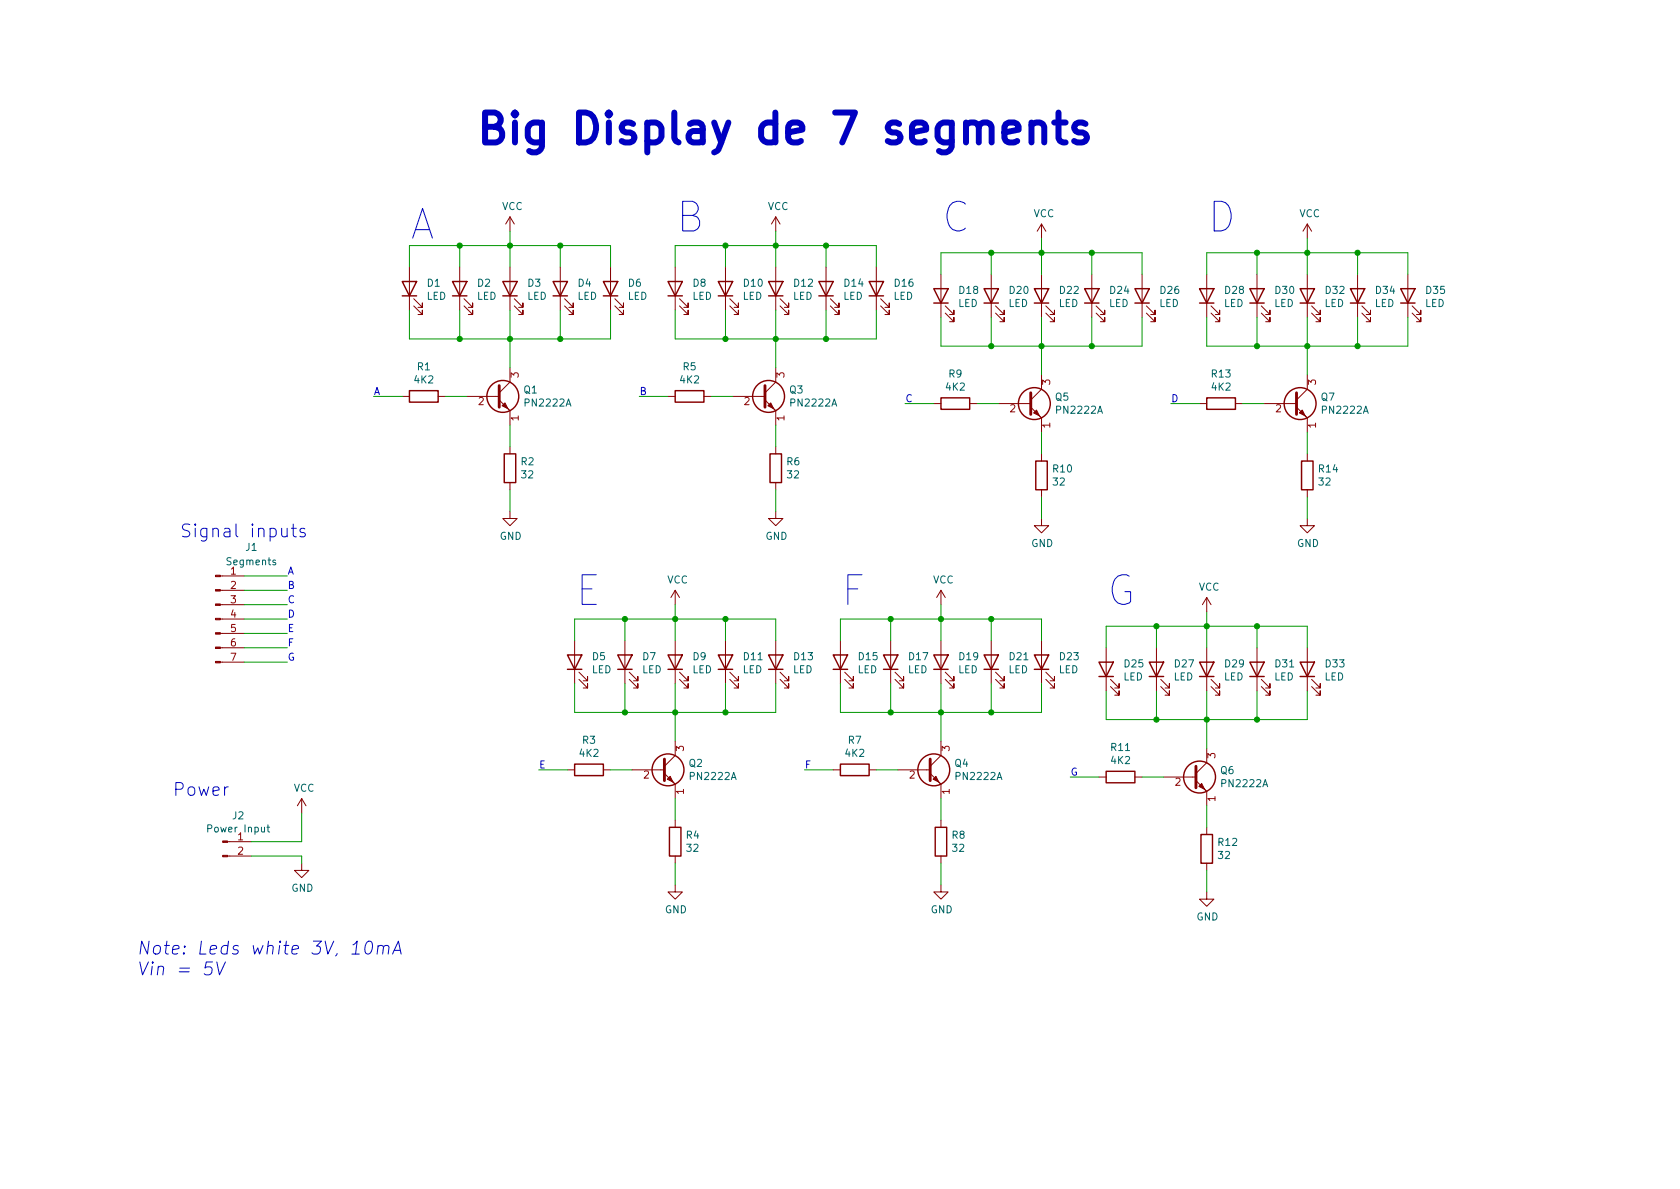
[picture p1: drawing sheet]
EESchema Schematic File Version 4
EELAYER 30 0
EELAYER END
$Descr A4 11693 8268
encoding utf-8
Sheet 1 1
Title "Display 7 segments huge"
Date "2020-03-05"
Rev "v1"
Comp "Alejandro Leyva"
Comment1 ""
Comment2 ""
Comment3 ""
Comment4 ""
$EndDescr
$Comp
L Transistor_BJT:PN2222A Q1
U 1 1
P 3450 2750
F 0 "Q1" H 3640 2796 50  0000 L CNN
F 1 "PN2222A" H 3640 2705 50  0000 L CNN
F 2 "Package_TO_SOT_THT:TO-92_Inline" H 3650 2675 50  0001 L CIN
F 3 "http://www.fairchildsemi.com/ds/PN/PN2222A.pdf" H 3450 2750 50  0001 L CNN
	1    3450 2750
	1    0    0    -1  
$EndComp
$Comp
L Device:R R1
U 1 1
P 2950 2750
F 0 "R1" V 2743 2750 50  0000 C CNN
F 1 "4K2" V 2834 2750 50  0000 C CNN
F 2 "" V 2880 2750 50  0001 C CNN
F 3 "~" H 2950 2750 50  0001 C CNN
	1    2950 2750
	0    1    1    0   
$EndComp
$Comp
L Device:R R2
U 1 1
P 3550 3250
F 0 "R2" H 3480 3204 50  0000 R CNN
F 1 "32" H 3480 3295 50  0000 R CNN
F 2 "" V 3480 3250 50  0001 C CNN
F 3 "~" H 3550 3250 50  0001 C CNN
	1    3550 3250
	-1   0    0    1   
$EndComp
Wire Wire Line
	3100 2750 3250 2750
Wire Wire Line
	3550 2950 3550 3100
$Comp
L Device:LED D1
U 1 1
P 2850 2000
F 0 "D1" V 2889 1883 50  0000 R CNN
F 1 "LED" V 2798 1883 50  0000 R CNN
F 2 "" H 2850 2000 50  0001 C CNN
F 3 "~" H 2850 2000 50  0001 C CNN
	1    2850 2000
	0    -1   -1   0   
$EndComp
$Comp
L Device:LED D2
U 1 1
P 3200 2000
F 0 "D2" V 3239 1883 50  0000 R CNN
F 1 "LED" V 3148 1883 50  0000 R CNN
F 2 "" H 3200 2000 50  0001 C CNN
F 3 "~" H 3200 2000 50  0001 C CNN
	1    3200 2000
	0    -1   -1   0   
$EndComp
$Comp
L Device:LED D3
U 1 1
P 3550 2000
F 0 "D3" V 3589 1883 50  0000 R CNN
F 1 "LED" V 3498 1883 50  0000 R CNN
F 2 "" H 3550 2000 50  0001 C CNN
F 3 "~" H 3550 2000 50  0001 C CNN
	1    3550 2000
	0    -1   -1   0   
$EndComp
$Comp
L Device:LED D4
U 1 1
P 3900 2000
F 0 "D4" V 3939 1883 50  0000 R CNN
F 1 "LED" V 3848 1883 50  0000 R CNN
F 2 "" H 3900 2000 50  0001 C CNN
F 3 "~" H 3900 2000 50  0001 C CNN
	1    3900 2000
	0    -1   -1   0   
$EndComp
$Comp
L Device:LED D6
U 1 1
P 4250 2000
F 0 "D6" V 4289 1883 50  0000 R CNN
F 1 "LED" V 4198 1883 50  0000 R CNN
F 2 "" H 4250 2000 50  0001 C CNN
F 3 "~" H 4250 2000 50  0001 C CNN
	1    4250 2000
	0    -1   -1   0   
$EndComp
Wire Wire Line
	2850 2150 2850 2350
Wire Wire Line
	2850 2350 3200 2350
Wire Wire Line
	4250 2350 4250 2150
Wire Wire Line
	3900 2150 3900 2350
Connection ~ 3900 2350
Wire Wire Line
	3900 2350 4250 2350
Wire Wire Line
	3550 2150 3550 2350
Connection ~ 3550 2350
Wire Wire Line
	3550 2350 3900 2350
Wire Wire Line
	3200 2150 3200 2350
Connection ~ 3200 2350
Wire Wire Line
	3200 2350 3550 2350
Wire Wire Line
	3550 2550 3550 2350
$Comp
L power:GND #PWR04
U 1 1
P 3550 3550
F 0 "#PWR04" H 3550 3300 50  0001 C CNN
F 1 "GND" H 3555 3377 50  0000 C CNN
F 2 "" H 3550 3550 50  0001 C CNN
F 3 "" H 3550 3550 50  0001 C CNN
	1    3550 3550
	1    0    0    -1  
$EndComp
$Comp
L Connector:Conn_01x07_Male J1
U 1 1
P 1500 4300
F 0 "J1" H 1750 4800 50  0000 C CNN
F 1 "Segments" H 1750 4700 50  0000 C CNN
F 2 "" H 1500 4300 50  0001 C CNN
F 3 "~" H 1500 4300 50  0001 C CNN
	1    1500 4300
	1    0    0    -1  
$EndComp
Wire Wire Line
	1700 4600 2000 4600
Wire Wire Line
	1700 4500 2000 4500
Wire Wire Line
	1700 4400 2000 4400
Wire Wire Line
	1700 4300 2000 4300
Wire Wire Line
	1700 4200 2000 4200
Wire Wire Line
	1700 4100 2000 4100
Wire Wire Line
	1700 4000 2000 4000
Text Notes 2000 4000 0    50   ~ 0
A
Text Notes 2000 4100 0    50   ~ 0
B
Text Notes 2000 4200 0    50   ~ 0
C
Text Notes 2000 4300 0    50   ~ 0
D
Text Notes 2000 4400 0    50   ~ 0
E
Text Notes 2000 4500 0    50   ~ 0
F
Text Notes 2000 4600 0    50   ~ 0
G
$Comp
L power:VCC #PWR03
U 1 1
P 3550 1600
F 0 "#PWR03" H 3550 1450 50  0001 C CNN
F 1 "VCC" H 3567 1773 50  0000 C CNN
F 2 "" H 3550 1600 50  0001 C CNN
F 3 "" H 3550 1600 50  0001 C CNN
	1    3550 1600
	1    0    0    -1  
$EndComp
Wire Wire Line
	2850 1850 2850 1700
Wire Wire Line
	2850 1700 3200 1700
Wire Wire Line
	4250 1700 4250 1850
Wire Wire Line
	3200 1850 3200 1700
Connection ~ 3200 1700
Wire Wire Line
	3200 1700 3550 1700
Wire Wire Line
	3550 1850 3550 1700
Connection ~ 3550 1700
Wire Wire Line
	3550 1700 3900 1700
Wire Wire Line
	3900 1850 3900 1700
Connection ~ 3900 1700
Wire Wire Line
	3900 1700 4250 1700
Wire Wire Line
	3550 1600 3550 1700
Wire Wire Line
	2600 2750 2800 2750
Text Notes 2600 2750 0    50   ~ 0
A
Text Notes 3300 1050 0    208  ~ 42
Display de 7 segments huge
Wire Wire Line
	3550 3550 3550 3400
$Comp
L Transistor_BJT:PN2222A Q3
U 1 1
P 5300 2750
F 0 "Q3" H 5490 2796 50  0000 L CNN
F 1 "PN2222A" H 5490 2705 50  0000 L CNN
F 2 "Package_TO_SOT_THT:TO-92_Inline" H 5500 2675 50  0001 L CIN
F 3 "http://www.fairchildsemi.com/ds/PN/PN2222A.pdf" H 5300 2750 50  0001 L CNN
	1    5300 2750
	1    0    0    -1  
$EndComp
$Comp
L Device:R R5
U 1 1
P 4800 2750
F 0 "R5" V 4593 2750 50  0000 C CNN
F 1 "4K2" V 4684 2750 50  0000 C CNN
F 2 "" V 4730 2750 50  0001 C CNN
F 3 "~" H 4800 2750 50  0001 C CNN
	1    4800 2750
	0    1    1    0   
$EndComp
$Comp
L Device:R R6
U 1 1
P 5400 3250
F 0 "R6" H 5330 3204 50  0000 R CNN
F 1 "32" H 5330 3295 50  0000 R CNN
F 2 "" V 5330 3250 50  0001 C CNN
F 3 "~" H 5400 3250 50  0001 C CNN
	1    5400 3250
	-1   0    0    1   
$EndComp
Wire Wire Line
	4950 2750 5100 2750
Wire Wire Line
	5400 2950 5400 3100
$Comp
L Device:LED D8
U 1 1
P 4700 2000
F 0 "D8" V 4739 1883 50  0000 R CNN
F 1 "LED" V 4648 1883 50  0000 R CNN
F 2 "" H 4700 2000 50  0001 C CNN
F 3 "~" H 4700 2000 50  0001 C CNN
	1    4700 2000
	0    -1   -1   0   
$EndComp
$Comp
L Device:LED D10
U 1 1
P 5050 2000
F 0 "D10" V 5089 1883 50  0000 R CNN
F 1 "LED" V 4998 1883 50  0000 R CNN
F 2 "" H 5050 2000 50  0001 C CNN
F 3 "~" H 5050 2000 50  0001 C CNN
	1    5050 2000
	0    -1   -1   0   
$EndComp
$Comp
L Device:LED D12
U 1 1
P 5400 2000
F 0 "D12" V 5439 1883 50  0000 R CNN
F 1 "LED" V 5348 1883 50  0000 R CNN
F 2 "" H 5400 2000 50  0001 C CNN
F 3 "~" H 5400 2000 50  0001 C CNN
	1    5400 2000
	0    -1   -1   0   
$EndComp
$Comp
L Device:LED D14
U 1 1
P 5750 2000
F 0 "D14" V 5789 1883 50  0000 R CNN
F 1 "LED" V 5698 1883 50  0000 R CNN
F 2 "" H 5750 2000 50  0001 C CNN
F 3 "~" H 5750 2000 50  0001 C CNN
	1    5750 2000
	0    -1   -1   0   
$EndComp
$Comp
L Device:LED D16
U 1 1
P 6100 2000
F 0 "D16" V 6139 1883 50  0000 R CNN
F 1 "LED" V 6048 1883 50  0000 R CNN
F 2 "" H 6100 2000 50  0001 C CNN
F 3 "~" H 6100 2000 50  0001 C CNN
	1    6100 2000
	0    -1   -1   0   
$EndComp
Wire Wire Line
	4700 2150 4700 2350
Wire Wire Line
	4700 2350 5050 2350
Wire Wire Line
	6100 2350 6100 2150
Wire Wire Line
	5750 2150 5750 2350
Connection ~ 5750 2350
Wire Wire Line
	5750 2350 6100 2350
Wire Wire Line
	5400 2150 5400 2350
Connection ~ 5400 2350
Wire Wire Line
	5400 2350 5750 2350
Wire Wire Line
	5050 2150 5050 2350
Connection ~ 5050 2350
Wire Wire Line
	5050 2350 5400 2350
Wire Wire Line
	5400 2550 5400 2350
$Comp
L power:GND #PWR08
U 1 1
P 5400 3550
F 0 "#PWR08" H 5400 3300 50  0001 C CNN
F 1 "GND" H 5405 3377 50  0000 C CNN
F 2 "" H 5400 3550 50  0001 C CNN
F 3 "" H 5400 3550 50  0001 C CNN
	1    5400 3550
	1    0    0    -1  
$EndComp
$Comp
L power:VCC #PWR07
U 1 1
P 5400 1600
F 0 "#PWR07" H 5400 1450 50  0001 C CNN
F 1 "VCC" H 5417 1773 50  0000 C CNN
F 2 "" H 5400 1600 50  0001 C CNN
F 3 "" H 5400 1600 50  0001 C CNN
	1    5400 1600
	1    0    0    -1  
$EndComp
Wire Wire Line
	4700 1850 4700 1700
Wire Wire Line
	4700 1700 5050 1700
Wire Wire Line
	6100 1700 6100 1850
Wire Wire Line
	5050 1850 5050 1700
Connection ~ 5050 1700
Wire Wire Line
	5050 1700 5400 1700
Wire Wire Line
	5400 1850 5400 1700
Connection ~ 5400 1700
Wire Wire Line
	5400 1700 5750 1700
Wire Wire Line
	5750 1850 5750 1700
Connection ~ 5750 1700
Wire Wire Line
	5750 1700 6100 1700
Wire Wire Line
	5400 1600 5400 1700
Wire Wire Line
	4450 2750 4650 2750
Text Notes 4450 2750 0    50   ~ 0
B
Wire Wire Line
	5400 3550 5400 3400
$Comp
L Transistor_BJT:PN2222A Q5
U 1 1
P 7150 2800
F 0 "Q5" H 7340 2846 50  0000 L CNN
F 1 "PN2222A" H 7340 2755 50  0000 L CNN
F 2 "Package_TO_SOT_THT:TO-92_Inline" H 7350 2725 50  0001 L CIN
F 3 "http://www.fairchildsemi.com/ds/PN/PN2222A.pdf" H 7150 2800 50  0001 L CNN
	1    7150 2800
	1    0    0    -1  
$EndComp
$Comp
L Device:R R9
U 1 1
P 6650 2800
F 0 "R9" V 6443 2800 50  0000 C CNN
F 1 "4K2" V 6534 2800 50  0000 C CNN
F 2 "" V 6580 2800 50  0001 C CNN
F 3 "~" H 6650 2800 50  0001 C CNN
	1    6650 2800
	0    1    1    0   
$EndComp
$Comp
L Device:R R10
U 1 1
P 7250 3300
F 0 "R10" H 7180 3254 50  0000 R CNN
F 1 "32" H 7180 3345 50  0000 R CNN
F 2 "" V 7180 3300 50  0001 C CNN
F 3 "~" H 7250 3300 50  0001 C CNN
	1    7250 3300
	-1   0    0    1   
$EndComp
Wire Wire Line
	6800 2800 6950 2800
Wire Wire Line
	7250 3000 7250 3150
$Comp
L Device:LED D18
U 1 1
P 6550 2050
F 0 "D18" V 6589 1933 50  0000 R CNN
F 1 "LED" V 6498 1933 50  0000 R CNN
F 2 "" H 6550 2050 50  0001 C CNN
F 3 "~" H 6550 2050 50  0001 C CNN
	1    6550 2050
	0    -1   -1   0   
$EndComp
$Comp
L Device:LED D20
U 1 1
P 6900 2050
F 0 "D20" V 6939 1933 50  0000 R CNN
F 1 "LED" V 6848 1933 50  0000 R CNN
F 2 "" H 6900 2050 50  0001 C CNN
F 3 "~" H 6900 2050 50  0001 C CNN
	1    6900 2050
	0    -1   -1   0   
$EndComp
$Comp
L Device:LED D22
U 1 1
P 7250 2050
F 0 "D22" V 7289 1933 50  0000 R CNN
F 1 "LED" V 7198 1933 50  0000 R CNN
F 2 "" H 7250 2050 50  0001 C CNN
F 3 "~" H 7250 2050 50  0001 C CNN
	1    7250 2050
	0    -1   -1   0   
$EndComp
$Comp
L Device:LED D24
U 1 1
P 7600 2050
F 0 "D24" V 7639 1933 50  0000 R CNN
F 1 "LED" V 7548 1933 50  0000 R CNN
F 2 "" H 7600 2050 50  0001 C CNN
F 3 "~" H 7600 2050 50  0001 C CNN
	1    7600 2050
	0    -1   -1   0   
$EndComp
$Comp
L Device:LED D26
U 1 1
P 7950 2050
F 0 "D26" V 7989 1933 50  0000 R CNN
F 1 "LED" V 7898 1933 50  0000 R CNN
F 2 "" H 7950 2050 50  0001 C CNN
F 3 "~" H 7950 2050 50  0001 C CNN
	1    7950 2050
	0    -1   -1   0   
$EndComp
Wire Wire Line
	6550 2200 6550 2400
Wire Wire Line
	6550 2400 6900 2400
Wire Wire Line
	7950 2400 7950 2200
Wire Wire Line
	7600 2200 7600 2400
Connection ~ 7600 2400
Wire Wire Line
	7600 2400 7950 2400
Wire Wire Line
	7250 2200 7250 2400
Connection ~ 7250 2400
Wire Wire Line
	7250 2400 7600 2400
Wire Wire Line
	6900 2200 6900 2400
Connection ~ 6900 2400
Wire Wire Line
	6900 2400 7250 2400
Wire Wire Line
	7250 2600 7250 2400
$Comp
L power:GND #PWR012
U 1 1
P 7250 3600
F 0 "#PWR012" H 7250 3350 50  0001 C CNN
F 1 "GND" H 7255 3427 50  0000 C CNN
F 2 "" H 7250 3600 50  0001 C CNN
F 3 "" H 7250 3600 50  0001 C CNN
	1    7250 3600
	1    0    0    -1  
$EndComp
$Comp
L power:VCC #PWR011
U 1 1
P 7250 1650
F 0 "#PWR011" H 7250 1500 50  0001 C CNN
F 1 "VCC" H 7267 1823 50  0000 C CNN
F 2 "" H 7250 1650 50  0001 C CNN
F 3 "" H 7250 1650 50  0001 C CNN
	1    7250 1650
	1    0    0    -1  
$EndComp
Wire Wire Line
	6550 1900 6550 1750
Wire Wire Line
	6550 1750 6900 1750
Wire Wire Line
	7950 1750 7950 1900
Wire Wire Line
	6900 1900 6900 1750
Connection ~ 6900 1750
Wire Wire Line
	6900 1750 7250 1750
Wire Wire Line
	7250 1900 7250 1750
Connection ~ 7250 1750
Wire Wire Line
	7250 1750 7600 1750
Wire Wire Line
	7600 1900 7600 1750
Connection ~ 7600 1750
Wire Wire Line
	7600 1750 7950 1750
Wire Wire Line
	7250 1650 7250 1750
Wire Wire Line
	6300 2800 6500 2800
Text Notes 6300 2800 0    50   ~ 0
C
Wire Wire Line
	7250 3600 7250 3450
$Comp
L Transistor_BJT:PN2222A Q7
U 1 1
P 9000 2800
F 0 "Q7" H 9190 2846 50  0000 L CNN
F 1 "PN2222A" H 9190 2755 50  0000 L CNN
F 2 "Package_TO_SOT_THT:TO-92_Inline" H 9200 2725 50  0001 L CIN
F 3 "http://www.fairchildsemi.com/ds/PN/PN2222A.pdf" H 9000 2800 50  0001 L CNN
	1    9000 2800
	1    0    0    -1  
$EndComp
$Comp
L Device:R R13
U 1 1
P 8500 2800
F 0 "R13" V 8293 2800 50  0000 C CNN
F 1 "4K2" V 8384 2800 50  0000 C CNN
F 2 "" V 8430 2800 50  0001 C CNN
F 3 "~" H 8500 2800 50  0001 C CNN
	1    8500 2800
	0    1    1    0   
$EndComp
$Comp
L Device:R R14
U 1 1
P 9100 3300
F 0 "R14" H 9030 3254 50  0000 R CNN
F 1 "32" H 9030 3345 50  0000 R CNN
F 2 "" V 9030 3300 50  0001 C CNN
F 3 "~" H 9100 3300 50  0001 C CNN
	1    9100 3300
	-1   0    0    1   
$EndComp
Wire Wire Line
	8650 2800 8800 2800
Wire Wire Line
	9100 3000 9100 3150
$Comp
L Device:LED D28
U 1 1
P 8400 2050
F 0 "D28" V 8439 1933 50  0000 R CNN
F 1 "LED" V 8348 1933 50  0000 R CNN
F 2 "" H 8400 2050 50  0001 C CNN
F 3 "~" H 8400 2050 50  0001 C CNN
	1    8400 2050
	0    -1   -1   0   
$EndComp
$Comp
L Device:LED D30
U 1 1
P 8750 2050
F 0 "D30" V 8789 1933 50  0000 R CNN
F 1 "LED" V 8698 1933 50  0000 R CNN
F 2 "" H 8750 2050 50  0001 C CNN
F 3 "~" H 8750 2050 50  0001 C CNN
	1    8750 2050
	0    -1   -1   0   
$EndComp
$Comp
L Device:LED D32
U 1 1
P 9100 2050
F 0 "D32" V 9139 1933 50  0000 R CNN
F 1 "LED" V 9048 1933 50  0000 R CNN
F 2 "" H 9100 2050 50  0001 C CNN
F 3 "~" H 9100 2050 50  0001 C CNN
	1    9100 2050
	0    -1   -1   0   
$EndComp
$Comp
L Device:LED D34
U 1 1
P 9450 2050
F 0 "D34" V 9489 1933 50  0000 R CNN
F 1 "LED" V 9398 1933 50  0000 R CNN
F 2 "" H 9450 2050 50  0001 C CNN
F 3 "~" H 9450 2050 50  0001 C CNN
	1    9450 2050
	0    -1   -1   0   
$EndComp
$Comp
L Device:LED D35
U 1 1
P 9800 2050
F 0 "D35" V 9839 1933 50  0000 R CNN
F 1 "LED" V 9748 1933 50  0000 R CNN
F 2 "" H 9800 2050 50  0001 C CNN
F 3 "~" H 9800 2050 50  0001 C CNN
	1    9800 2050
	0    -1   -1   0   
$EndComp
Wire Wire Line
	8400 2200 8400 2400
Wire Wire Line
	8400 2400 8750 2400
Wire Wire Line
	9800 2400 9800 2200
Wire Wire Line
	9450 2200 9450 2400
Connection ~ 9450 2400
Wire Wire Line
	9450 2400 9800 2400
Wire Wire Line
	9100 2200 9100 2400
Connection ~ 9100 2400
Wire Wire Line
	9100 2400 9450 2400
Wire Wire Line
	8750 2200 8750 2400
Connection ~ 8750 2400
Wire Wire Line
	8750 2400 9100 2400
Wire Wire Line
	9100 2600 9100 2400
$Comp
L power:GND #PWR016
U 1 1
P 9100 3600
F 0 "#PWR016" H 9100 3350 50  0001 C CNN
F 1 "GND" H 9105 3427 50  0000 C CNN
F 2 "" H 9100 3600 50  0001 C CNN
F 3 "" H 9100 3600 50  0001 C CNN
	1    9100 3600
	1    0    0    -1  
$EndComp
$Comp
L power:VCC #PWR015
U 1 1
P 9100 1650
F 0 "#PWR015" H 9100 1500 50  0001 C CNN
F 1 "VCC" H 9117 1823 50  0000 C CNN
F 2 "" H 9100 1650 50  0001 C CNN
F 3 "" H 9100 1650 50  0001 C CNN
	1    9100 1650
	1    0    0    -1  
$EndComp
Wire Wire Line
	8400 1900 8400 1750
Wire Wire Line
	8400 1750 8750 1750
Wire Wire Line
	9800 1750 9800 1900
Wire Wire Line
	8750 1900 8750 1750
Connection ~ 8750 1750
Wire Wire Line
	8750 1750 9100 1750
Wire Wire Line
	9100 1900 9100 1750
Connection ~ 9100 1750
Wire Wire Line
	9100 1750 9450 1750
Wire Wire Line
	9450 1900 9450 1750
Connection ~ 9450 1750
Wire Wire Line
	9450 1750 9800 1750
Wire Wire Line
	9100 1650 9100 1750
Wire Wire Line
	8150 2800 8350 2800
Text Notes 8150 2800 0    50   ~ 0
D
Wire Wire Line
	9100 3600 9100 3450
$Comp
L Transistor_BJT:PN2222A Q2
U 1 1
P 4600 5350
F 0 "Q2" H 4790 5396 50  0000 L CNN
F 1 "PN2222A" H 4790 5305 50  0000 L CNN
F 2 "Package_TO_SOT_THT:TO-92_Inline" H 4800 5275 50  0001 L CIN
F 3 "http://www.fairchildsemi.com/ds/PN/PN2222A.pdf" H 4600 5350 50  0001 L CNN
	1    4600 5350
	1    0    0    -1  
$EndComp
$Comp
L Device:R R3
U 1 1
P 4100 5350
F 0 "R3" V 3893 5350 50  0000 C CNN
F 1 "4K2" V 3984 5350 50  0000 C CNN
F 2 "" V 4030 5350 50  0001 C CNN
F 3 "~" H 4100 5350 50  0001 C CNN
	1    4100 5350
	0    1    1    0   
$EndComp
$Comp
L Device:R R4
U 1 1
P 4700 5850
F 0 "R4" H 4630 5804 50  0000 R CNN
F 1 "32" H 4630 5895 50  0000 R CNN
F 2 "" V 4630 5850 50  0001 C CNN
F 3 "~" H 4700 5850 50  0001 C CNN
	1    4700 5850
	-1   0    0    1   
$EndComp
Wire Wire Line
	4250 5350 4400 5350
Wire Wire Line
	4700 5550 4700 5700
$Comp
L Device:LED D5
U 1 1
P 4000 4600
F 0 "D5" V 4039 4483 50  0000 R CNN
F 1 "LED" V 3948 4483 50  0000 R CNN
F 2 "" H 4000 4600 50  0001 C CNN
F 3 "~" H 4000 4600 50  0001 C CNN
	1    4000 4600
	0    -1   -1   0   
$EndComp
$Comp
L Device:LED D7
U 1 1
P 4350 4600
F 0 "D7" V 4389 4483 50  0000 R CNN
F 1 "LED" V 4298 4483 50  0000 R CNN
F 2 "" H 4350 4600 50  0001 C CNN
F 3 "~" H 4350 4600 50  0001 C CNN
	1    4350 4600
	0    -1   -1   0   
$EndComp
$Comp
L Device:LED D9
U 1 1
P 4700 4600
F 0 "D9" V 4739 4483 50  0000 R CNN
F 1 "LED" V 4648 4483 50  0000 R CNN
F 2 "" H 4700 4600 50  0001 C CNN
F 3 "~" H 4700 4600 50  0001 C CNN
	1    4700 4600
	0    -1   -1   0   
$EndComp
$Comp
L Device:LED D11
U 1 1
P 5050 4600
F 0 "D11" V 5089 4483 50  0000 R CNN
F 1 "LED" V 4998 4483 50  0000 R CNN
F 2 "" H 5050 4600 50  0001 C CNN
F 3 "~" H 5050 4600 50  0001 C CNN
	1    5050 4600
	0    -1   -1   0   
$EndComp
$Comp
L Device:LED D13
U 1 1
P 5400 4600
F 0 "D13" V 5439 4483 50  0000 R CNN
F 1 "LED" V 5348 4483 50  0000 R CNN
F 2 "" H 5400 4600 50  0001 C CNN
F 3 "~" H 5400 4600 50  0001 C CNN
	1    5400 4600
	0    -1   -1   0   
$EndComp
Wire Wire Line
	4000 4750 4000 4950
Wire Wire Line
	4000 4950 4350 4950
Wire Wire Line
	5400 4950 5400 4750
Wire Wire Line
	5050 4750 5050 4950
Connection ~ 5050 4950
Wire Wire Line
	5050 4950 5400 4950
Wire Wire Line
	4700 4750 4700 4950
Connection ~ 4700 4950
Wire Wire Line
	4700 4950 5050 4950
Wire Wire Line
	4350 4750 4350 4950
Connection ~ 4350 4950
Wire Wire Line
	4350 4950 4700 4950
Wire Wire Line
	4700 5150 4700 4950
$Comp
L power:GND #PWR06
U 1 1
P 4700 6150
F 0 "#PWR06" H 4700 5900 50  0001 C CNN
F 1 "GND" H 4705 5977 50  0000 C CNN
F 2 "" H 4700 6150 50  0001 C CNN
F 3 "" H 4700 6150 50  0001 C CNN
	1    4700 6150
	1    0    0    -1  
$EndComp
$Comp
L power:VCC #PWR05
U 1 1
P 4700 4200
F 0 "#PWR05" H 4700 4050 50  0001 C CNN
F 1 "VCC" H 4717 4373 50  0000 C CNN
F 2 "" H 4700 4200 50  0001 C CNN
F 3 "" H 4700 4200 50  0001 C CNN
	1    4700 4200
	1    0    0    -1  
$EndComp
Wire Wire Line
	4000 4450 4000 4300
Wire Wire Line
	4000 4300 4350 4300
Wire Wire Line
	5400 4300 5400 4450
Wire Wire Line
	4350 4450 4350 4300
Connection ~ 4350 4300
Wire Wire Line
	4350 4300 4700 4300
Wire Wire Line
	4700 4450 4700 4300
Connection ~ 4700 4300
Wire Wire Line
	4700 4300 5050 4300
Wire Wire Line
	5050 4450 5050 4300
Connection ~ 5050 4300
Wire Wire Line
	5050 4300 5400 4300
Wire Wire Line
	4700 4200 4700 4300
Wire Wire Line
	3750 5350 3950 5350
Text Notes 3750 5350 0    50   ~ 0
E
Wire Wire Line
	4700 6150 4700 6000
$Comp
L Transistor_BJT:PN2222A Q4
U 1 1
P 6450 5350
F 0 "Q4" H 6640 5396 50  0000 L CNN
F 1 "PN2222A" H 6640 5305 50  0000 L CNN
F 2 "Package_TO_SOT_THT:TO-92_Inline" H 6650 5275 50  0001 L CIN
F 3 "http://www.fairchildsemi.com/ds/PN/PN2222A.pdf" H 6450 5350 50  0001 L CNN
	1    6450 5350
	1    0    0    -1  
$EndComp
$Comp
L Device:R R7
U 1 1
P 5950 5350
F 0 "R7" V 5743 5350 50  0000 C CNN
F 1 "4K2" V 5834 5350 50  0000 C CNN
F 2 "" V 5880 5350 50  0001 C CNN
F 3 "~" H 5950 5350 50  0001 C CNN
	1    5950 5350
	0    1    1    0   
$EndComp
$Comp
L Device:R R8
U 1 1
P 6550 5850
F 0 "R8" H 6480 5804 50  0000 R CNN
F 1 "32" H 6480 5895 50  0000 R CNN
F 2 "" V 6480 5850 50  0001 C CNN
F 3 "~" H 6550 5850 50  0001 C CNN
	1    6550 5850
	-1   0    0    1   
$EndComp
Wire Wire Line
	6100 5350 6250 5350
Wire Wire Line
	6550 5550 6550 5700
$Comp
L Device:LED D15
U 1 1
P 5850 4600
F 0 "D15" V 5889 4483 50  0000 R CNN
F 1 "LED" V 5798 4483 50  0000 R CNN
F 2 "" H 5850 4600 50  0001 C CNN
F 3 "~" H 5850 4600 50  0001 C CNN
	1    5850 4600
	0    -1   -1   0   
$EndComp
$Comp
L Device:LED D17
U 1 1
P 6200 4600
F 0 "D17" V 6239 4483 50  0000 R CNN
F 1 "LED" V 6148 4483 50  0000 R CNN
F 2 "" H 6200 4600 50  0001 C CNN
F 3 "~" H 6200 4600 50  0001 C CNN
	1    6200 4600
	0    -1   -1   0   
$EndComp
$Comp
L Device:LED D19
U 1 1
P 6550 4600
F 0 "D19" V 6589 4483 50  0000 R CNN
F 1 "LED" V 6498 4483 50  0000 R CNN
F 2 "" H 6550 4600 50  0001 C CNN
F 3 "~" H 6550 4600 50  0001 C CNN
	1    6550 4600
	0    -1   -1   0   
$EndComp
$Comp
L Device:LED D21
U 1 1
P 6900 4600
F 0 "D21" V 6939 4483 50  0000 R CNN
F 1 "LED" V 6848 4483 50  0000 R CNN
F 2 "" H 6900 4600 50  0001 C CNN
F 3 "~" H 6900 4600 50  0001 C CNN
	1    6900 4600
	0    -1   -1   0   
$EndComp
$Comp
L Device:LED D23
U 1 1
P 7250 4600
F 0 "D23" V 7289 4483 50  0000 R CNN
F 1 "LED" V 7198 4483 50  0000 R CNN
F 2 "" H 7250 4600 50  0001 C CNN
F 3 "~" H 7250 4600 50  0001 C CNN
	1    7250 4600
	0    -1   -1   0   
$EndComp
Wire Wire Line
	5850 4750 5850 4950
Wire Wire Line
	5850 4950 6200 4950
Wire Wire Line
	7250 4950 7250 4750
Wire Wire Line
	6900 4750 6900 4950
Connection ~ 6900 4950
Wire Wire Line
	6900 4950 7250 4950
Wire Wire Line
	6550 4750 6550 4950
Connection ~ 6550 4950
Wire Wire Line
	6550 4950 6900 4950
Wire Wire Line
	6200 4750 6200 4950
Connection ~ 6200 4950
Wire Wire Line
	6200 4950 6550 4950
Wire Wire Line
	6550 5150 6550 4950
$Comp
L power:GND #PWR010
U 1 1
P 6550 6150
F 0 "#PWR010" H 6550 5900 50  0001 C CNN
F 1 "GND" H 6555 5977 50  0000 C CNN
F 2 "" H 6550 6150 50  0001 C CNN
F 3 "" H 6550 6150 50  0001 C CNN
	1    6550 6150
	1    0    0    -1  
$EndComp
$Comp
L power:VCC #PWR09
U 1 1
P 6550 4200
F 0 "#PWR09" H 6550 4050 50  0001 C CNN
F 1 "VCC" H 6567 4373 50  0000 C CNN
F 2 "" H 6550 4200 50  0001 C CNN
F 3 "" H 6550 4200 50  0001 C CNN
	1    6550 4200
	1    0    0    -1  
$EndComp
Wire Wire Line
	5850 4450 5850 4300
Wire Wire Line
	5850 4300 6200 4300
Wire Wire Line
	7250 4300 7250 4450
Wire Wire Line
	6200 4450 6200 4300
Connection ~ 6200 4300
Wire Wire Line
	6200 4300 6550 4300
Wire Wire Line
	6550 4450 6550 4300
Connection ~ 6550 4300
Wire Wire Line
	6550 4300 6900 4300
Wire Wire Line
	6900 4450 6900 4300
Connection ~ 6900 4300
Wire Wire Line
	6900 4300 7250 4300
Wire Wire Line
	6550 4200 6550 4300
Wire Wire Line
	5600 5350 5800 5350
Text Notes 5600 5350 0    50   ~ 0
F
Wire Wire Line
	6550 6150 6550 6000
$Comp
L Transistor_BJT:PN2222A Q6
U 1 1
P 8300 5400
F 0 "Q6" H 8490 5446 50  0000 L CNN
F 1 "PN2222A" H 8490 5355 50  0000 L CNN
F 2 "Package_TO_SOT_THT:TO-92_Inline" H 8500 5325 50  0001 L CIN
F 3 "http://www.fairchildsemi.com/ds/PN/PN2222A.pdf" H 8300 5400 50  0001 L CNN
	1    8300 5400
	1    0    0    -1  
$EndComp
$Comp
L Device:R R11
U 1 1
P 7800 5400
F 0 "R11" V 7593 5400 50  0000 C CNN
F 1 "4K2" V 7684 5400 50  0000 C CNN
F 2 "" V 7730 5400 50  0001 C CNN
F 3 "~" H 7800 5400 50  0001 C CNN
	1    7800 5400
	0    1    1    0   
$EndComp
$Comp
L Device:R R12
U 1 1
P 8400 5900
F 0 "R12" H 8330 5854 50  0000 R CNN
F 1 "32" H 8330 5945 50  0000 R CNN
F 2 "" V 8330 5900 50  0001 C CNN
F 3 "~" H 8400 5900 50  0001 C CNN
	1    8400 5900
	-1   0    0    1   
$EndComp
Wire Wire Line
	7950 5400 8100 5400
Wire Wire Line
	8400 5600 8400 5750
$Comp
L Device:LED D25
U 1 1
P 7700 4650
F 0 "D25" V 7739 4533 50  0000 R CNN
F 1 "LED" V 7648 4533 50  0000 R CNN
F 2 "" H 7700 4650 50  0001 C CNN
F 3 "~" H 7700 4650 50  0001 C CNN
	1    7700 4650
	0    -1   -1   0   
$EndComp
$Comp
L Device:LED D27
U 1 1
P 8050 4650
F 0 "D27" V 8089 4533 50  0000 R CNN
F 1 "LED" V 7998 4533 50  0000 R CNN
F 2 "" H 8050 4650 50  0001 C CNN
F 3 "~" H 8050 4650 50  0001 C CNN
	1    8050 4650
	0    -1   -1   0   
$EndComp
$Comp
L Device:LED D29
U 1 1
P 8400 4650
F 0 "D29" V 8439 4533 50  0000 R CNN
F 1 "LED" V 8348 4533 50  0000 R CNN
F 2 "" H 8400 4650 50  0001 C CNN
F 3 "~" H 8400 4650 50  0001 C CNN
	1    8400 4650
	0    -1   -1   0   
$EndComp
$Comp
L Device:LED D31
U 1 1
P 8750 4650
F 0 "D31" V 8789 4533 50  0000 R CNN
F 1 "LED" V 8698 4533 50  0000 R CNN
F 2 "" H 8750 4650 50  0001 C CNN
F 3 "~" H 8750 4650 50  0001 C CNN
	1    8750 4650
	0    -1   -1   0   
$EndComp
$Comp
L Device:LED D33
U 1 1
P 9100 4650
F 0 "D33" V 9139 4533 50  0000 R CNN
F 1 "LED" V 9048 4533 50  0000 R CNN
F 2 "" H 9100 4650 50  0001 C CNN
F 3 "~" H 9100 4650 50  0001 C CNN
	1    9100 4650
	0    -1   -1   0   
$EndComp
Wire Wire Line
	7700 4800 7700 5000
Wire Wire Line
	7700 5000 8050 5000
Wire Wire Line
	9100 5000 9100 4800
Wire Wire Line
	8750 4800 8750 5000
Connection ~ 8750 5000
Wire Wire Line
	8750 5000 9100 5000
Wire Wire Line
	8400 4800 8400 5000
Connection ~ 8400 5000
Wire Wire Line
	8400 5000 8750 5000
Wire Wire Line
	8050 4800 8050 5000
Connection ~ 8050 5000
Wire Wire Line
	8050 5000 8400 5000
Wire Wire Line
	8400 5200 8400 5000
$Comp
L power:GND #PWR014
U 1 1
P 8400 6200
F 0 "#PWR014" H 8400 5950 50  0001 C CNN
F 1 "GND" H 8405 6027 50  0000 C CNN
F 2 "" H 8400 6200 50  0001 C CNN
F 3 "" H 8400 6200 50  0001 C CNN
	1    8400 6200
	1    0    0    -1  
$EndComp
$Comp
L power:VCC #PWR013
U 1 1
P 8400 4250
F 0 "#PWR013" H 8400 4100 50  0001 C CNN
F 1 "VCC" H 8417 4423 50  0000 C CNN
F 2 "" H 8400 4250 50  0001 C CNN
F 3 "" H 8400 4250 50  0001 C CNN
	1    8400 4250
	1    0    0    -1  
$EndComp
Wire Wire Line
	7700 4500 7700 4350
Wire Wire Line
	7700 4350 8050 4350
Wire Wire Line
	9100 4350 9100 4500
Wire Wire Line
	8050 4500 8050 4350
Connection ~ 8050 4350
Wire Wire Line
	8050 4350 8400 4350
Wire Wire Line
	8400 4500 8400 4350
Connection ~ 8400 4350
Wire Wire Line
	8400 4350 8750 4350
Wire Wire Line
	8750 4500 8750 4350
Connection ~ 8750 4350
Wire Wire Line
	8750 4350 9100 4350
Wire Wire Line
	8400 4250 8400 4350
Wire Wire Line
	7450 5400 7650 5400
Text Notes 7450 5400 0    50   ~ 0
G
Wire Wire Line
	8400 6200 8400 6050
Text Notes 1250 3750 0    89   ~ 0
Signal inputs
$Comp
L Connector:Conn_01x02_Male J2
U 1 1
P 1550 5850
F 0 "J2" H 1658 6031 50  0000 C CNN
F 1 "Power Input" H 1658 5940 50  0000 C CNN
F 2 "" H 1550 5850 50  0001 C CNN
F 3 "~" H 1550 5850 50  0001 C CNN
	1    1550 5850
	1    0    0    -1  
$EndComp
Text Notes 1200 5550 0    89   ~ 0
Power
$Comp
L power:VCC #PWR01
U 1 1
P 2100 5650
F 0 "#PWR01" H 2100 5500 50  0001 C CNN
F 1 "VCC" H 2117 5823 50  0000 C CNN
F 2 "" H 2100 5650 50  0001 C CNN
F 3 "" H 2100 5650 50  0001 C CNN
	1    2100 5650
	1    0    0    -1  
$EndComp
$Comp
L power:GND #PWR02
U 1 1
P 2100 6000
F 0 "#PWR02" H 2100 5750 50  0001 C CNN
F 1 "GND" H 2105 5827 50  0000 C CNN
F 2 "" H 2100 6000 50  0001 C CNN
F 3 "" H 2100 6000 50  0001 C CNN
	1    2100 6000
	1    0    0    -1  
$EndComp
Wire Wire Line
	1750 5850 2100 5850
Wire Wire Line
	2100 5850 2100 5650
Wire Wire Line
	1750 5950 2100 5950
Wire Wire Line
	2100 5950 2100 6000
Text Notes 950  6800 0    90   Italic 0
Note: Leds white 3V, 10mA
$EndSCHEMATC
